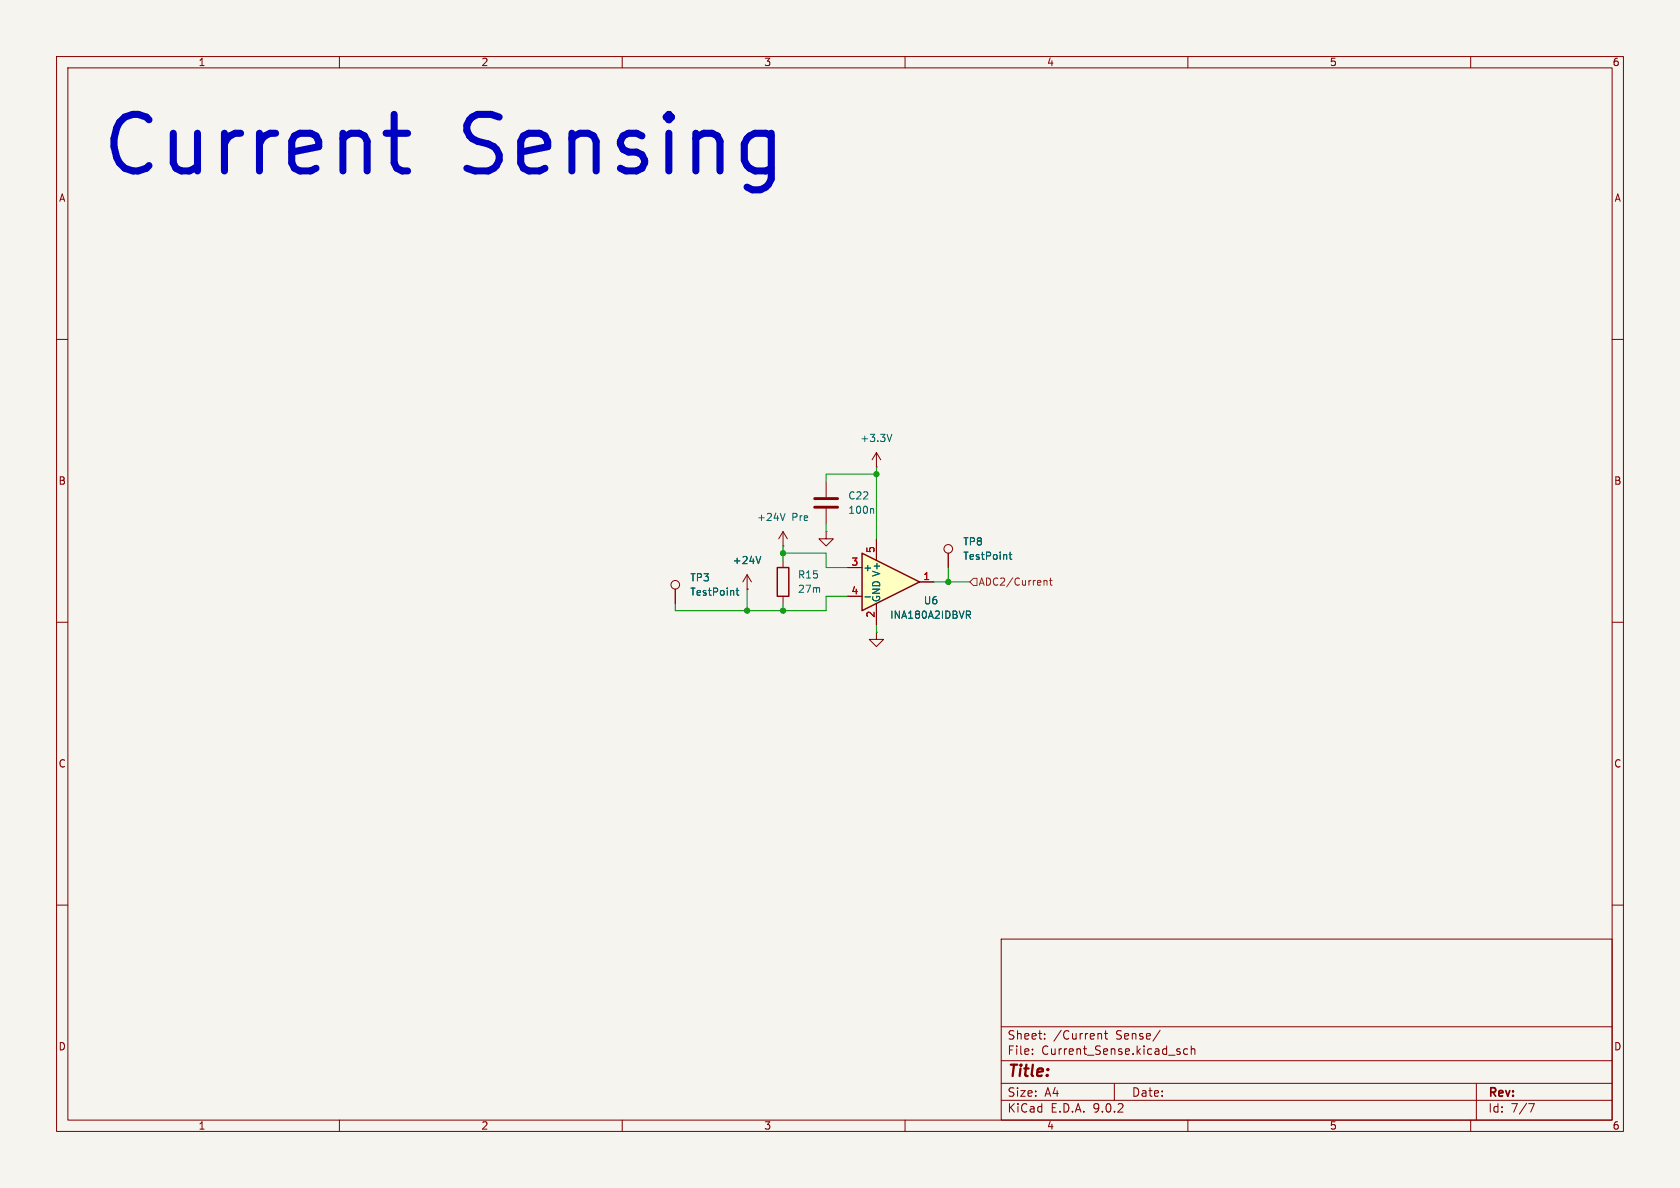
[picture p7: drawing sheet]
<svg xmlns="http://www.w3.org/2000/svg" width="297mm" height="210mm" viewBox="0 0 297 210" stroke-linecap="round" stroke-linejoin="round" font-family="sans-serif">
<path d="M0 0h297v210h-297z" fill="#f5f4ef" stroke="#f5f4ef" stroke-width=".18"/>
<g fill="none" stroke="#840000" stroke-width=".18">
<path d="M10 10h277v190h-277zM12 12h273v186h-273zM60 10v2M110 10v2M160 10v2M210 10v2M260 10v2M10 60h2M285 60h2M167.6 97.8v2.5M10 110h2M285 110h2"/>
<path d="M10 160h2M177 166h108v32h-108zM285 160h2M60 198v2M110 198v2M160 198v2M177 194.5h108M177 191.5h108M177 187.5h108M177 181.5h108M182.5 186.3v.1M182.5 185.5v.1"/>
<path d="M184.7 183.6v.1M184.7 182.8v.1M194.3 182.7h.2l.2 .2v.8M195.2 182.7h.6M195.5 182.2v1.3l.3 .2M197 191.5v3M205.1 182.1l-1.3 2M208.5 185.9l.2 .2-.2 .3M208.5 185.4l.1 .1M210 185.5l-.5-.1-.3 .3v.4l.2 .2h.6M210 198v2M210.6 185.5l.2-.1 .4 .1v.9"/>
<path d="M210.6 184.9v1.5M260 198v2M261 191.5v6.5M270.2 195.1h1l-.6 1.5"/>
<circle cx="167.6" cy="97" r=".76"/>
</g>
<path d="M178.4 98h.5M178.6 97.6v1.1l.3 .2" fill="none" stroke="#006464" stroke-width=".18"/>
<path d="M152.4 97.8l10.2 5.1-10.2 5.1z" fill="#ffffc2"/>
<path d="M152.4 97.8l10.2 5.1-10.2 5.1zM137.4 100.3h2v5.1h-2z" fill="none" stroke="#840000" stroke-width=".25"/>
<g fill="none" stroke="#840000" stroke-width=".18">
<path d="M138.4 96.5h.1M138.4 94v2.5M138.4 99.1v1.2M138.4 94l-.7 1.3M138.4 94l.8 1.3M146 94v1.3h1.3l-1.3 1.2-1.2-1.2h1.2M146 94h.1M146 85.1v2.8M146 89.9v2.8M154.9 82.6h.1M154.9 80v2.6M154.9 95.3v3.8"/>
<path d="M154.9 80l-.7 1.3M154.9 80l.8 1.3M167.6 97.8v2.5M119.4 104.1v2.6M132.1 104.1h.1M132.1 101.6l-.8 1.3M132.1 101.6l.7 1.3M132.1 101.6v2.5M138.4 105.4v1.3M149.9 100.3h2.5M149.9 105.4h2.5M154.9 111.8v1.2h1.3l-1.3 1.3-1.2-1.3h1.2"/>
<path d="M154.9 111.8h.1M154.9 106.7v3.8M162.6 102.9h2.5"/>
<circle cx="119.4" cy="103.4" r=".76"/>
</g>
<path d="M157.7 76.8l-.5 1.2M134.5 98.4l-.4 1.2M138.8 90.7l-.4 1.3M154.3 89.9l.1 .2v.6M178.4 98h.5M178.6 97.6v1.1l.3 .2M130.1 104.4h.5M130.3 104v1l.3 .2M152.9 105.5h1M170.9 108h.4l.3 .3-.1 .3-.6 .1M171.2 108.7l.4 .6" fill="none" stroke="#006464" stroke-width=".18"/>
<path d="M144 88.1h4.1M144 89.7h4.1" fill="none" stroke="#840000" stroke-width=".51"/>
<path d="M172.1 102.2h.6v1.3h-.6l-.7-.6zM184.6 102.7l.1-.1 .3 .1 .1 .7M185.5 102.6h.5M185.7 102.2v1.1l.3 .1" fill="none" stroke="#725600" stroke-width=".18"/>
<path d="M138.4 97.8h7.6v2.5h3.9M138.4 96.5v2.6M146 92.7v1.3M154.9 82.6v12.7M154.9 83.8h-8.9v1.3M132.1 104.1v3.9M138.4 106.7v1.3M149.9 105.4h-3.9v2.6h-26.6v-1.3M154.9 110.5v1.3M165.1 102.9h6.3M167.6 100.3v2.6" fill="none" stroke="#009600" stroke-width=".18"/>
<path d="M68.2 23.6h3.9M69.7 20.2v8.6l.5 .9 .9 .5h1M135.4 23.6l.9 .4M136.3 23.6v8l-.4 1M136.3 29.7l-.9 .5" fill="none" stroke="#0000c2" stroke-width="1.3"/>
<g fill="#009600" stroke="#009600" stroke-width=".18">
<circle cx="138.4" cy="97.8" r=".46"/>
<circle cx="154.9" cy="83.8" r=".46"/>
<circle cx="132.1" cy="108" r=".46"/>
<circle cx="138.4" cy="108" r=".46"/>
<circle cx="167.6" cy="102.9" r=".46"/>
</g>
<g font-size="13.9" fill="#0000c2">
<text x="17.4" y="32.5">Current</text>
<text x="81.5" y="32.5">Sensing</text>
</g>
<text font-size="2.8" fill="#840000" x="178" y="190.9">Title:</text>
<g font-size="2.1" fill="#840000">
<text x="178" y="184">Sheet:</text>
<text x="186.2" y="184">/Current</text>
<text x="197.3" y="184">Sense/</text>
<text x="178" y="186.7">File:</text>
<text x="184.1" y="186.7">Current_Sense.kicad_sch</text>
<text x="178" y="196.9">KiCad</text>
<text x="178" y="194.1">Size:</text>
<text x="184.7" y="194.1">A4</text>
<text x="185.7" y="196.9">E.D.A.</text>
<text x="193.3" y="196.9">9.0.2</text>
<text x="200" y="194.1">Date:</text>
<text x="263" y="194.3">Rev:</text>
<text x="263" y="196.9">Id:</text>
<text x="267.1" y="196.9">7/7</text>
</g>
<g font-size="1.8" fill="#840000">
<text x="35" y="11.9">1</text>
<text x="85" y="11.9">2</text>
<text x="135" y="11.9">3</text>
<text x="185" y="11.9">4</text>
<text x="235" y="11.9">5</text>
<text x="285" y="11.9">6</text>
<text x="10.3" y="35.9">A</text>
<text x="285.3" y="35.9">A</text>
<text x="10.3" y="85.9">B</text>
<text x="285.3" y="85.9">B</text>
<text x="10.3" y="135.9">C</text>
<text x="285.3" y="135.9">C</text>
<text x="10.3" y="185.9">D</text>
<text x="285.3" y="185.9">D</text>
<text x="35" y="199.9">1</text>
<text x="85" y="199.9">2</text>
<text x="135" y="199.9">3</text>
<text x="185" y="199.9">4</text>
<text x="235" y="199.9">5</text>
<text x="285" y="199.9">6</text>
</g>
<g font-size="1.8" fill="#006464">
<text x="152" y="78.3">+3.3V</text>
<text x="149.9" y="88.5">C22</text>
<text x="133.7" y="92.3">+24V</text>
<text x="140" y="92.3">Pre</text>
<text x="149.9" y="91">100n</text>
<text x="129.4" y="99.9">+24V</text>
<text x="152.5" y="101.2">+</text>
<text x="170.2" y="96.6">TP8</text>
<text x="170.2" y="99.2">TestPoint</text>
<text x="121.9" y="103">TP3</text>
<text x="121.9" y="105.5">TestPoint</text>
<text x="141" y="105">27m</text>
<text x="141" y="102.5">R15</text>
<text x="155.8" y="106.6" transform="rotate(-90 155.8 106.6)">GND V+</text>
<text x="163.2" y="107">U6</text>
<text x="157.3" y="109.6">INA180A2IDBVR</text>
</g>
<g font-size="1.8" fill="#a90000">
<text x="150.4" y="100.1">3</text>
<text x="154.7" y="97.9" transform="rotate(-90 154.7 97.9)">5</text>
<text x="150.4" y="105.2">4</text>
<text x="163.1" y="102.6">1</text>
<text x="154.7" y="109.3" transform="rotate(-90 154.7 109.3)">2</text>
</g>
<text font-size="1.8" fill="#725600" x="172.9" y="103.7">ADC2/Current</text>
</svg>
